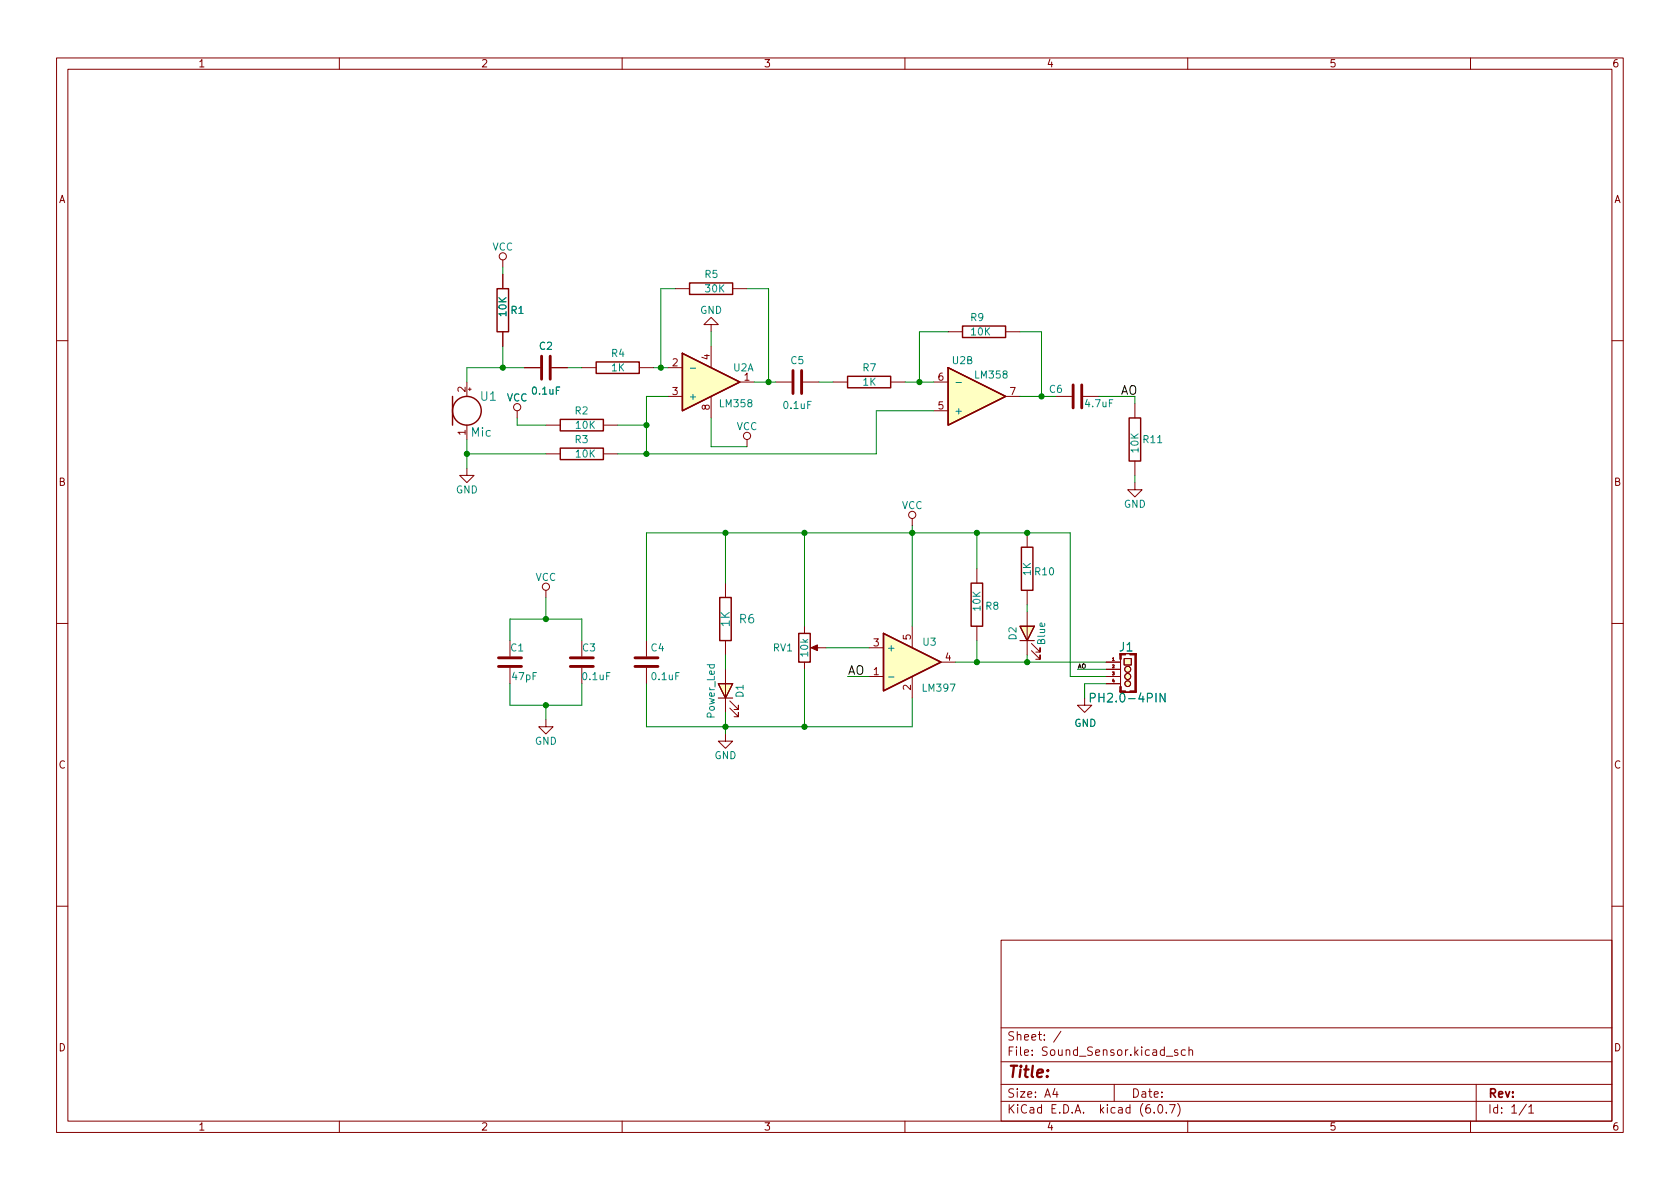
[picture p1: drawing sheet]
<svg xmlns="http://www.w3.org/2000/svg" width="297mm" height="210mm" viewBox="0 0 297 210" stroke-linecap="round" stroke-linejoin="round" font-family="sans-serif">
<g fill="none" stroke="#840000" stroke-width=".18">
<path d="M10 10.2h277v190.1h-277zM12 12.2h273v186.1h-273zM60 10.2v2M110 10.2v2M160 10.2v2M210 10.2v2M260 10.2v2M88.9 46v1.2M88.9 48.5v2.5M88.9 58.7v2.5M119.4 51h2.5M125.7 57.4h1.3l-1.3-1.3-1.2 1.3h1.2v1.3"/>
<path d="M129.5 51h2.6M167.6 58.7h2.6M177.8 58.7h2.5M10 60.2h2M82.5 67.6v2.5M82.5 75.2v2.5M82.8 68.8h.5M83.1 68.6v.5M91.4 72.6v1.3M92.7 65h2.8M96.5 75.2h2.6M97.5 65h2.8"/>
<path d="M102.9 65h2.5M106.7 75.2h2.5M113 65h2.6M118.1 65h2.5M118.1 70.1h2.5M125.7 61.2v3.8M125.7 70.1v3.8M130.8 67.6h2.5M132.1 77.7v1.3M137.2 67.6h2.8M142 67.6h2.8M147.3 67.6h2.6"/>
<path d="M157.5 67.6h2.5M165.1 67.6h2.5M165.1 72.6h2.5M177.8 70.1h2.5M186.7 70.1h2.8M191.5 70.1h2.8M200.7 71.4v2.5M285 60.2h2M82.5 82.8v1.3h1.3l-1.3 1.2-1.2-1.2h1.2M96.5 80.3h2.6M106.7 80.3h2.5M161.3 91.7v1.3"/>
<path d="M181.6 94.2v2.6M200.7 85.3v1.3h1.2l-1.2 1.3-1.3-1.3h1.3M200.7 81.5v2.6M10 110.2h2M90.2 113.3v2.8M90.2 118.1v2.8M96.5 104.4v1.3M102.9 113.3v2.8M102.9 118.1v2.8M114.3 113.3v2.8M114.3 118.1v2.8M128.3 103.1v2.6"/>
<path d="M128.3 113.3v2.5M128.3 118.4v7.6M142.2 110.7v1.3M142.2 117.1v1.3M143.8 114.5h2.2M153.7 114.5h2.5M153.7 119.6h2.5M161.3 110.7v3.8M161.3 119.6v3.8M166.4 117.1h2.5M172.7 100.6v2.5M172.7 110.7v2.6"/>
<path d="M181.6 104.4v2.5M181.6 108.2v7.6M182.4 115.1l1.5 1.5v-.8v.8h-.8M182.4 113.8l1.5 1.5v-.8v.8h-.8M195.6 119.6h2.5M195.6 117.1h2.5M195.6 118.4h2.5M198.1 115.6h2.7v6.8h-2.7zM198.1 116.6v4.8M198.8 116.5h1.2v1.1h-1.2zM285 110.2h2M96.5 127.2v1.3h1.3l-1.3 1.3-1.3-1.3h1.3"/>
<path d="M128.3 129.8v1.3h1.2l-1.2 1.2-1.3-1.2h1.3M129 125.2l1.6 1.5v-.7v.7h-.8M129 123.9l1.6 1.6v-.8v.8h-.8M191.8 123.4v1.3h1.2l-1.2 1.3-1.3-1.3h1.3M195.6 120.9h2.5M10 160.2h2M177 166.3h108v32h-108zM285 160.2h2M60 198.3v2M110 198.3v2M160 198.3v2M177 194.8h108"/>
<path d="M177 191.8h108M177 187.8h108M177 181.8h108M186.5 192.5l-.4 1h1M186.9 193v1M187.6 182.4l-1.3 1.9M197 191.8v3M204.1 196.7v.1M204.9 195.4l.2-.1a.81 .81 0 0 1 .6 .7 .81 .81 0 0 1-.3 .8h-.2a.81 .81 0 0 1-.6-.6 .81 .81 0 0 1 .3-.8zM206.2 196.7v.1M206.2 186.8h1.2M206.8 195.3h1l-.7 1.5"/>
<path d="M208.2 195.1a1.72 1.72 0 0 1 0 2.3M208.2 185.7l-.3-.1-.3 .2 .1 .3 .5 .1v.4h-.6M209.6 185.7l-.5-.1-.2 .3v.4l.1 .3h.6M210 198.3v2M210.2 185.8l.2-.2 .4 .1 .1 .9M210.2 185.1v1.5M260 198.3v2M261 191.8v6.5M269.9 195.3l-1.3 1.9M270.3 195.8l.4-.5v1.5M270.3 196.8h.9"/>
<circle cx="88.9" cy="45.3" r=".63"/>
<circle cx="91.4" cy="72" r=".63"/>
<circle cx="132.1" cy="77.1" r=".63"/>
<circle cx="161.3" cy="91.1" r=".63"/>
<circle cx="96.5" cy="103.8" r=".63"/>
<circle cx="199.4" cy="119.6" r=".53"/>
<circle cx="199.4" cy="118.4" r=".53"/>
<circle cx="199.4" cy="120.9" r=".51"/>
</g>
<path d="M95.8 63v4.1M97.3 63v4.1M140.2 65.5v4.1M141.7 65.5v4.1M189.7 68.1v4M191.3 68.1v4M88.1 116.3h4.1M88.1 117.9h4.1M100.8 116.3h4.1M100.8 117.9h4.1M112.3 116.3h4M112.3 117.9h4" fill="none" stroke="#840000" stroke-width=".51"/>
<g fill="none" stroke="#840000" stroke-width=".25">
<path d="M87.9 51h2v7.7h-2zM121.9 50h7.6v2.1h-7.6zM170.2 57.7h7.6v2h-7.6zM80 70.1v5.1M99.1 74.2h7.6v2h-7.6zM99.1 79.2h7.6v2.1h-7.6zM105.4 64h7.6v2h-7.6zM120.6 62.5l10.2 5.1-10.2 5zM149.9 66.5h7.6v2.1h-7.6zM167.6 65l10.2 5.1-10.2 5.1zM199.6 73.9h2.1v7.6h-2.1zM180.6 96.8h2v7.6h-2z"/>
<path d="M127.3 105.7h2v7.6h-2zM141.2 112h2.1v5.1h-2.1zM156.2 112l10.2 5.1-10.2 5.1zM171.7 103.1h2v7.6h-2z"/>
<circle cx="82.5" cy="72.6" r="2.54"/>
</g>
<g fill="#840000" stroke="#840000" stroke-width=".18">
<path d="M143.4 114.5l1.1-.5v1.1z"/>
<path d="M200.7 115.6h.2v6.8h-.2z"/>
<path d="M199.8 115.6h1.1v.2h-1.1z"/>
<path d="M198 121.4h.2v.9h-.2z"/>
<path d="M198 115.6h.2v1h-.2z"/>
</g>
<g fill="#ffffc2" stroke="#ffffc2" stroke-width=".18">
<path d="M180.3 110.7h2.6l-1.3 2.6z"/>
<path d="M127 120.9h2.5l-1.2 2.5z"/>
<path d="M156.2 112l10.2 5.1-10.2 5.1z"/>
<path d="M120.6 62.5l10.2 5.1-10.2 5z"/>
<path d="M167.6 65l10.2 5.1-10.2 5.1z"/>
<path d="M198.8 116.5h1.2v1.1h-1.2z"/>
<circle cx="199.4" cy="120.9" r=".51"/>
<circle cx="199.4" cy="119.6" r=".53"/>
<circle cx="199.4" cy="118.4" r=".53"/>
</g>
<path d="M180.3 110.7h2.6l-1.3 2.6zM180.3 113.3h2.6M127 120.9h2.5l-1.2 2.5zM127 123.4h2.5" fill="none" stroke="#840000" stroke-width=".2"/>
<path d="M122 65.1h1M169 67.6h1M157.1 119.7h1M192.8 123.4l.7-.1 .2-.2-.1-.4-.2-.1h-.6v1.5M206 122.6v1.5l-.9-1.5v1.5" fill="none" stroke="#008484" stroke-width=".18"/>
<g fill="none" stroke="#008400" stroke-width=".18">
<path d="M88.9 47.2v1.3M119.4 51h-2.6v14M125.7 58.7v2.5M132.1 51h3.8v16.6M167.6 58.7h-5v8.9M180.3 58.7h3.8v11.4M82.5 77.7v5.1M88.9 61.2v3.8M91.4 73.9v1.3h5.1M92.7 65h-10.2v2.6M100.3 65h2.6M109.2 75.2h5.1"/>
<path d="M115.6 65h2.5M118.1 70.1h-3.8v10.2M125.7 73.9v5.1h6.4M133.3 67.6h3.9M144.8 67.6h2.5M160 67.6h5.1M165.1 72.6h-10.2v7.7h-45.7M180.3 70.1h6.4M194.3 70.1h6.4v1.3M82.5 80.3h14M128.3 94.2v8.9M142.2 94.2v16.5"/>
<path d="M161.3 93v17.7M172.7 94.2v6.4M200.7 84.1v1.2M90.2 113.3v-3.8h12.7v3.8M96.5 105.7v3.8M114.3 113.3v-19.1h74.9v25.4h6.4M128.3 115.8v2.6M142.2 118.4v10.1M146 114.5h7.7M149.9 119.6h3.8M168.9 117.1h26.7M172.7 113.3v3.8"/>
<path d="M181.6 106.9v1.3M181.6 115.8v1.3M190.5 118.4h5.1M90.2 120.9v3.8h12.7v-3.8M96.5 124.7v2.5M114.3 120.9v7.6h47v-5.1M128.3 126v3.8M195.6 120.9h-3.8v2.5"/>
</g>
<g fill="#008400" stroke="#008400" stroke-width=".18">
<circle cx="114.3" cy="80.3" r=".46"/>
<circle cx="114.3" cy="75.2" r=".46"/>
<circle cx="128.3" cy="94.2" r=".46"/>
<circle cx="161.3" cy="94.2" r=".46"/>
<circle cx="142.2" cy="94.2" r=".46"/>
<circle cx="116.8" cy="65" r=".46"/>
<circle cx="135.9" cy="67.6" r=".46"/>
<circle cx="88.9" cy="65" r=".46"/>
<circle cx="172.7" cy="117.1" r=".46"/>
<circle cx="172.7" cy="94.2" r=".46"/>
<circle cx="181.6" cy="117.1" r=".46"/>
<circle cx="142.2" cy="128.5" r=".46"/>
<circle cx="82.5" cy="80.3" r=".46"/>
<circle cx="96.5" cy="109.5" r=".46"/>
<circle cx="96.5" cy="124.7" r=".46"/>
<circle cx="128.3" cy="128.5" r=".46"/>
<circle cx="184.1" cy="70.1" r=".46"/>
<circle cx="181.6" cy="94.2" r=".46"/>
<circle cx="162.6" cy="67.6" r=".46"/>
</g>
<text font-size="2.8" fill="#840000" x="178" y="190.6">Title:</text>
<g font-size="2.1" fill="#008484">
<text x="85" y="70.9">U1</text>
<text x="83.3" y="77.2">Mic</text>
<text x="129" y="110.8" transform="rotate(-90 129 110.8)">1K</text>
<text x="130.7" y="110.2">R6</text>
<text x="198" y="115.2">J1</text>
<text x="193.7" y="124.2">PH2.0-4PIN</text>
</g>
<g font-size="2.1">
<text x="198.1" y="69.8">AO</text>
<text x="149.9" y="119.3">AO</text>
</g>
<g font-size="2.1" fill="#840000">
<text x="178" y="184">Sheet: /</text>
<text x="178" y="186.7">File: Sound_Sensor.kicad_sch</text>
<text x="178" y="196.9">KiCad E.D.A. kicad (6.0.7)</text>
<text x="178" y="194.1">Size: A4</text>
<text x="200" y="194.1">Date:</text>
<text x="263" y="194.1">Rev:</text>
<text x="263" y="196.9">Id: 1/1</text>
</g>
<g font-size="1.8" fill="#840000">
<text x="35" y="11.9">1</text>
<text x="85" y="11.9">2</text>
<text x="135" y="11.9">3</text>
<text x="185" y="11.9">4</text>
<text x="235" y="11.9">5</text>
<text x="285" y="11.9">6</text>
<text x="10.3" y="35.9">A</text>
<text x="285.3" y="35.9">A</text>
<text x="118.9" y="64.8">2</text>
<text x="125.5" y="63.6" transform="rotate(-90 125.5 63.6)">4</text>
<text x="82.3" y="69.3" transform="rotate(-90 82.3 69.3)">2</text>
<text x="118.9" y="69.8">3</text>
<text x="131.6" y="67.3">1</text>
<text x="165.9" y="67.3">6</text>
<text x="178.6" y="69.8">7</text>
<text x="82.3" y="76.9" transform="rotate(-90 82.3 76.9)">1</text>
<text x="125.5" y="72.5" transform="rotate(-90 125.5 72.5)">8</text>
<text x="165.9" y="72.4">5</text>
<text x="10.3" y="85.9">B</text>
<text x="285.3" y="85.9">B</text>
<text x="161" y="113.1" transform="rotate(-90 161 113.1)">5</text>
<text x="154.4" y="119.4">1</text>
<text x="154.4" y="114.3">3</text>
<text x="167.1" y="116.8">4</text>
<text x="161" y="122" transform="rotate(-90 161 122)">2</text>
<text x="10.3" y="135.9">C</text>
<text x="285.3" y="135.9">C</text>
<text x="10.3" y="185.9">D</text>
<text x="285.3" y="185.9">D</text>
<text x="35" y="199.9">1</text>
<text x="85" y="199.9">2</text>
<text x="135" y="199.9">3</text>
<text x="185" y="199.9">4</text>
<text x="235" y="199.9">5</text>
<text x="285" y="199.9">6</text>
</g>
<g font-size="1.8" fill="#008484">
<text x="87" y="44.3">VCC</text>
<text x="124.6" y="49.1">R5</text>
<text x="124.8" y="51.7">30K</text>
<text x="89.5" y="55.9" transform="rotate(-90 89.5 55.9)">10K</text>
<text x="90.4" y="55.5">R1</text>
<text x="123.8" y="55.5">GND</text>
<text x="171.6" y="56.8">R9</text>
<text x="171.8" y="59.3">10K</text>
<text x="95.4" y="61.8">C2</text>
<text x="108.1" y="63.1">R4</text>
<text x="108.1" y="65.7">1K</text>
<text x="129.7" y="65.7">U2A</text>
<text x="139.8" y="64.4">C5</text>
<text x="152.6" y="65.7">R7</text>
<text x="168.4" y="64.4">U2B</text>
<text x="89.6" y="71">VCC</text>
<text x="94.2" y="69.8">0.1uF</text>
<text x="121.7" y="70.7">+</text>
<text x="152.6" y="68.2">1K</text>
<text x="172.5" y="66.9">LM358</text>
<text x="185.6" y="69.5">C6</text>
<text x="101.7" y="73.3">R2</text>
<text x="101.9" y="75.8">10K</text>
<text x="127.4" y="72">LM358</text>
<text x="130.2" y="76">VCC</text>
<text x="138.7" y="72.3">0.1uF</text>
<text x="168.7" y="73.3">+</text>
<text x="192" y="72">4.7uF</text>
<text x="101.7" y="78.4">R3</text>
<text x="101.9" y="80.9">10K</text>
<text x="201.3" y="80" transform="rotate(-90 201.3 80)">10K</text>
<text x="202.2" y="78.4">R11</text>
<text x="80.6" y="87.2">GND</text>
<text x="198.7" y="89.8">GND</text>
<text x="159.4" y="90">VCC</text>
<text x="182.2" y="101.8" transform="rotate(-90 182.2 101.8)">1K</text>
<text x="183.1" y="101.7">R10</text>
<text x="94.7" y="102.7">VCC</text>
<text x="173.4" y="107.9" transform="rotate(-90 173.4 107.9)">10K</text>
<text x="174.3" y="107.8">R8</text>
<text x="179.7" y="113.1" transform="rotate(-90 179.7 113.1)">D2</text>
<text x="184.8" y="113.9" transform="rotate(-90 184.8 113.9)">Blue</text>
<text x="90.3" y="115.2">C1</text>
<text x="103" y="115.2">C3</text>
<text x="115.1" y="115.2">C4</text>
<text x="136.7" y="115.2">RV1</text>
<text x="142.9" y="116" transform="rotate(-90 142.9 116)">10k</text>
<text x="156.7" y="115.2">+</text>
<text x="163.2" y="114.2">U3</text>
<text x="90.6" y="120.3">47pF</text>
<text x="103.1" y="120.3">0.1uF</text>
<text x="115.3" y="120.3">0.1uF</text>
<text x="131.4" y="123.3" transform="rotate(-90 131.4 123.3)">D1</text>
<text x="163.2" y="122.3">LM397</text>
<text x="94.6" y="131.7">GND</text>
<text x="126.4" y="126.9" transform="rotate(-90 126.4 126.9)">Power_Led</text>
<text x="189.9" y="128.5">GND</text>
<text x="126.3" y="134.2">GND</text>
</g>
<text font-size="1.1" x="190.5" y="118.2">AO</text>
<g font-size=".7" fill="#840000">
<text x="196.7" y="116.8">1</text>
<text x="196.7" y="118.1">2</text>
<text x="196.7" y="119.4">3</text>
<text x="196.7" y="120.6">4</text>
</g>
</svg>
